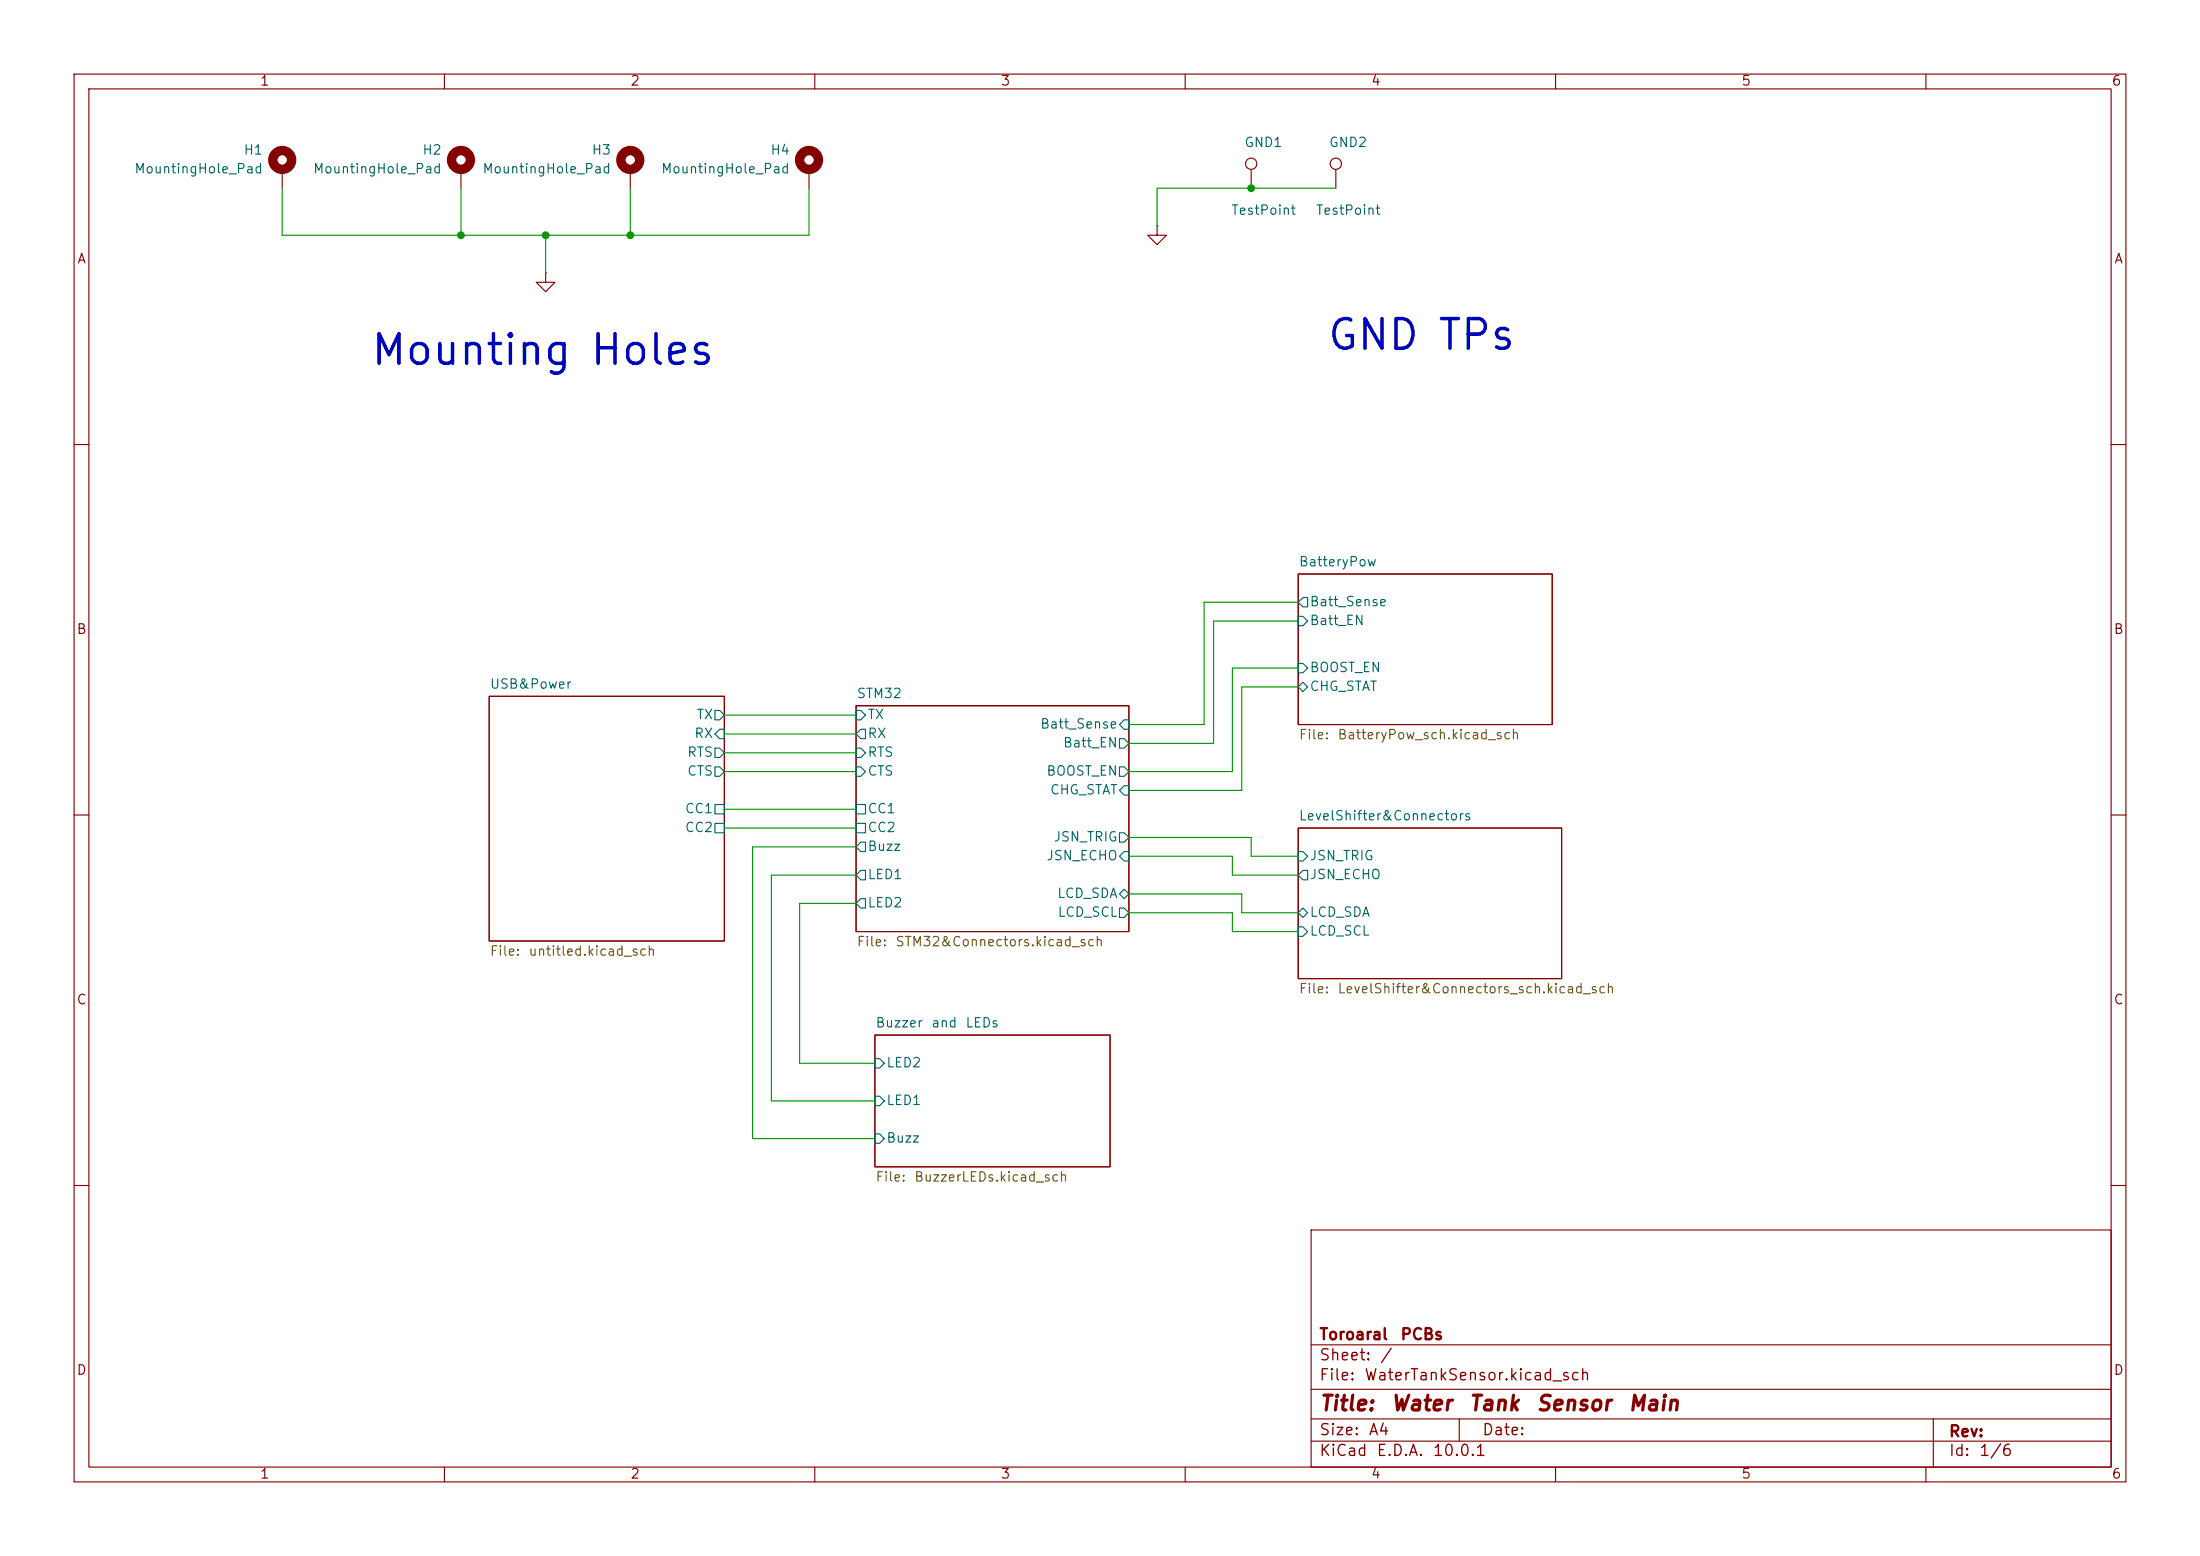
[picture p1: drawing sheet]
(kicad_sch
 (version 20260306)
 (generator "eeschema")
 (generator_version "10.0")
 (paper "A4")
 (title_block
  (title "Water Tank Sensor Main")
  (company "Toroaral PCBs"))
 (lib_symbols
  (symbol "Connector:TestPoint"
   (pin_numbers (hide yes))
   (pin_names
    (offset 0.762) (hide yes)) (exclude_from_sim no) (in_bom yes) (on_board yes)
   (in_pos_files yes)
   (duplicate_pin_numbers_are_jumpers no)
   (property "Reference" "TP" (at 0 6.858 0) (show_name no) (do_not_autoplace no) (effects (font (size 1.27 1.27))))
   (property "Value" "TestPoint" (at 0 5.08 0) (show_name no) (do_not_autoplace no) (effects (font (size 1.27 1.27))))
   (property "Footprint" "" (at 5.08 0 0) (show_name no) (do_not_autoplace no) (hide yes) (effects (font (size 1.27 1.27))))
   (property "Datasheet" "" (at 5.08 0 0) (show_name no) (do_not_autoplace no) (hide yes) (effects (font (size 1.27 1.27))))
   (property "Description" "test point" (at 0 0 0) (show_name no) (do_not_autoplace no) (hide yes) (effects (font (size 1.27 1.27))))
   (symbol "TestPoint_0_1"
    (circle (center 0 3.302) (radius 0.762) (stroke (width 0) (type default)) (fill (type none))))
   (symbol "TestPoint_1_1"
    (pin passive line (at 0 0 90) (length 2.54) (name "1" (effects (font (size 1.27 1.27)))) (number "1" (effects (font (size 1.27 1.27))))))
   (embedded_fonts no))
  (symbol "Mechanical:MountingHole_Pad"
   (pin_numbers (hide yes))
   (pin_names
    (offset 1.016) (hide yes)) (exclude_from_sim no) (in_bom no) (on_board yes)
   (in_pos_files yes)
   (duplicate_pin_numbers_are_jumpers no)
   (property "Reference" "H" (at 0 6.35 0) (show_name no) (do_not_autoplace no) (effects (font (size 1.27 1.27))))
   (property "Value" "MountingHole_Pad" (at 0 4.445 0) (show_name no) (do_not_autoplace no) (effects (font (size 1.27 1.27))))
   (property "Footprint" "" (at 0 0 0) (show_name no) (do_not_autoplace no) (hide yes) (effects (font (size 1.27 1.27))))
   (property "Datasheet" "" (at 0 0 0) (show_name no) (do_not_autoplace no) (hide yes) (effects (font (size 1.27 1.27))))
   (property "Description" "Mounting Hole with connection" (at 0 0 0) (show_name no) (do_not_autoplace no) (hide yes) (effects (font (size 1.27 1.27))))
   (symbol "MountingHole_Pad_0_1"
    (circle (center 0 1.27) (radius 1.27) (stroke (width 1.27) (type default)) (fill (type none))))
   (symbol "MountingHole_Pad_1_1"
    (pin input line (at 0 -2.54 90) (length 2.54) (name "1" (effects (font (size 1.27 1.27)))) (number "1" (effects (font (size 1.27 1.27))))))
   (embedded_fonts no))
  (symbol "power:GND"
   (power global)
   (pin_numbers (hide yes))
   (pin_names
    (offset 0) (hide yes)) (exclude_from_sim no) (in_bom yes) (on_board yes)
   (in_pos_files yes)
   (duplicate_pin_numbers_are_jumpers no)
   (property "Reference" "#PWR" (at 0 -6.35 0) (show_name no) (do_not_autoplace no) (hide yes) (effects (font (size 1.27 1.27))))
   (property "Value" "GND" (at 0 -3.81 0) (show_name no) (do_not_autoplace no) (effects (font (size 1.27 1.27))))
   (property "Footprint" "" (at 0 0 0) (show_name no) (do_not_autoplace no) (hide yes) (effects (font (size 1.27 1.27))))
   (property "Datasheet" "" (at 0 0 0) (show_name no) (do_not_autoplace no) (hide yes) (effects (font (size 1.27 1.27))))
   (property "Description" "Power symbol creates a global label with name \"GND\" , ground" (at 0 0 0) (show_name no) (do_not_autoplace no) (hide yes) (effects (font (size 1.27 1.27))))
   (symbol "GND_0_1"
    (polyline (pts (xy 0 0) (xy 0 -1.27) (xy 1.27 -1.27) (xy 0 -2.54) (xy -1.27 -1.27) (xy 0 -1.27)) (stroke (width 0) (type default)) (fill (type none))))
   (symbol "GND_1_1"
    (pin power_in line (at 0 0 270) (length 0) (name "" (effects (font (size 1.27 1.27)))) (number "1" (effects (font (size 1.27 1.27))))))
   (embedded_fonts no)))
 (text "GND TPs"
  (exclude_from_sim no)
  (at 191.516 46.228 0)
  (effects (font (size 4 4))))
 (text "Mounting Holes"
  (exclude_from_sim no)
  (at 72.898 48.26 0)
  (effects (font (size 4 4))))
 (junction
  (at 168.91 25.4)
  (diameter 0)
  (color 0 0 0 0))
 (junction
  (at 73.66 31.75)
  (diameter 0)
  (color 0 0 0 0))
 (junction
  (at 85.09 31.75)
  (diameter 0)
  (color 0 0 0 0))
 (junction
  (at 62.23 31.75)
  (diameter 0)
  (color 0 0 0 0))
 (wire
  (pts (xy 162.56 81.28) (xy 175.26 81.28))
  (stroke (width 0) (type default)))
 (wire
  (pts (xy 152.4 113.03) (xy 168.91 113.03))
  (stroke (width 0) (type default)))
 (wire
  (pts (xy 163.83 83.82) (xy 163.83 100.33))
  (stroke (width 0) (type default)))
 (wire
  (pts (xy 107.95 121.92) (xy 107.95 143.51))
  (stroke (width 0) (type default)))
 (wire
  (pts (xy 85.09 25.4) (xy 85.09 31.75))
  (stroke (width 0) (type default)))
 (wire
  (pts (xy 85.09 31.75) (xy 109.22 31.75))
  (stroke (width 0) (type default)))
 (wire
  (pts (xy 175.26 83.82) (xy 163.83 83.82))
  (stroke (width 0) (type default)))
 (wire
  (pts (xy 38.1 25.4) (xy 38.1 31.75))
  (stroke (width 0) (type default)))
 (wire
  (pts (xy 166.37 118.11) (xy 175.26 118.11))
  (stroke (width 0) (type default)))
 (wire
  (pts (xy 167.64 92.71) (xy 167.64 106.68))
  (stroke (width 0) (type default)))
 (wire
  (pts (xy 166.37 115.57) (xy 166.37 118.11))
  (stroke (width 0) (type default)))
 (wire
  (pts (xy 175.26 92.71) (xy 167.64 92.71))
  (stroke (width 0) (type default)))
 (wire
  (pts (xy 162.56 97.79) (xy 162.56 81.28))
  (stroke (width 0) (type default)))
 (wire
  (pts (xy 38.1 31.75) (xy 62.23 31.75))
  (stroke (width 0) (type default)))
 (wire
  (pts (xy 167.64 123.19) (xy 175.26 123.19))
  (stroke (width 0) (type default)))
 (wire
  (pts (xy 97.79 104.14) (xy 115.57 104.14))
  (stroke (width 0) (type default)))
 (wire
  (pts (xy 166.37 104.14) (xy 152.4 104.14))
  (stroke (width 0) (type default)))
 (wire
  (pts (xy 101.6 153.67) (xy 118.11 153.67))
  (stroke (width 0) (type default)))
 (wire
  (pts (xy 104.14 118.11) (xy 104.14 148.59))
  (stroke (width 0) (type default)))
 (wire
  (pts (xy 156.21 25.4) (xy 168.91 25.4))
  (stroke (width 0) (type default)))
 (wire
  (pts (xy 107.95 143.51) (xy 118.11 143.51))
  (stroke (width 0) (type default)))
 (wire
  (pts (xy 166.37 125.73) (xy 175.26 125.73))
  (stroke (width 0) (type default)))
 (wire
  (pts (xy 166.37 90.17) (xy 166.37 104.14))
  (stroke (width 0) (type default)))
 (wire
  (pts (xy 167.64 120.65) (xy 167.64 123.19))
  (stroke (width 0) (type default)))
 (wire
  (pts (xy 168.91 25.4) (xy 180.34 25.4))
  (stroke (width 0) (type default)))
 (wire
  (pts (xy 168.91 115.57) (xy 175.26 115.57))
  (stroke (width 0) (type default)))
 (wire
  (pts (xy 97.79 96.52) (xy 115.57 96.52))
  (stroke (width 0) (type default)))
 (wire
  (pts (xy 97.79 109.22) (xy 115.57 109.22))
  (stroke (width 0) (type default)))
 (wire
  (pts (xy 62.23 31.75) (xy 73.66 31.75))
  (stroke (width 0) (type default)))
 (wire
  (pts (xy 97.79 101.6) (xy 115.57 101.6))
  (stroke (width 0) (type default)))
 (wire
  (pts (xy 115.57 118.11) (xy 104.14 118.11))
  (stroke (width 0) (type default)))
 (wire
  (pts (xy 115.57 114.3) (xy 101.6 114.3))
  (stroke (width 0) (type default)))
 (wire
  (pts (xy 73.66 31.75) (xy 85.09 31.75))
  (stroke (width 0) (type default)))
 (wire
  (pts (xy 101.6 114.3) (xy 101.6 153.67))
  (stroke (width 0) (type default)))
 (wire
  (pts (xy 163.83 100.33) (xy 152.4 100.33))
  (stroke (width 0) (type default)))
 (wire
  (pts (xy 97.79 99.06) (xy 115.57 99.06))
  (stroke (width 0) (type default)))
 (wire
  (pts (xy 168.91 113.03) (xy 168.91 115.57))
  (stroke (width 0) (type default)))
 (wire
  (pts (xy 152.4 97.79) (xy 162.56 97.79))
  (stroke (width 0) (type default)))
 (wire
  (pts (xy 109.22 31.75) (xy 109.22 25.4))
  (stroke (width 0) (type default)))
 (wire
  (pts (xy 166.37 123.19) (xy 166.37 125.73))
  (stroke (width 0) (type default)))
 (wire
  (pts (xy 62.23 25.4) (xy 62.23 31.75))
  (stroke (width 0) (type default)))
 (wire
  (pts (xy 73.66 36.83) (xy 73.66 31.75))
  (stroke (width 0) (type default)))
 (wire
  (pts (xy 152.4 115.57) (xy 166.37 115.57))
  (stroke (width 0) (type default)))
 (wire
  (pts (xy 97.79 111.76) (xy 115.57 111.76))
  (stroke (width 0) (type default)))
 (wire
  (pts (xy 104.14 148.59) (xy 118.11 148.59))
  (stroke (width 0) (type default)))
 (wire
  (pts (xy 115.57 121.92) (xy 107.95 121.92))
  (stroke (width 0) (type default)))
 (wire
  (pts (xy 152.4 123.19) (xy 166.37 123.19))
  (stroke (width 0) (type default)))
 (wire
  (pts (xy 152.4 120.65) (xy 167.64 120.65))
  (stroke (width 0) (type default)))
 (wire
  (pts (xy 167.64 106.68) (xy 152.4 106.68))
  (stroke (width 0) (type default)))
 (wire
  (pts (xy 175.26 90.17) (xy 166.37 90.17))
  (stroke (width 0) (type default)))
 (wire
  (pts (xy 156.21 30.48) (xy 156.21 25.4))
  (stroke (width 0) (type default)))
 (symbol
  (lib_id "Mechanical:MountingHole_Pad")
  (at 62.23 22.86 0)
  (mirror y)
  (unit 1)
  (body_style 1)
  (exclude_from_sim no)
  (in_bom no)
  (on_board yes)
  (in_pos_files yes)
  (dnp no)
  (property "Reference" "H2" (at 59.69 20.3199 0) (show_name no) (do_not_autoplace no) (effects (font (size 1.27 1.27)) (justify left)))
  (property "Value" "MountingHole_Pad" (at 59.69 22.8599 0) (show_name no) (do_not_autoplace no) (effects (font (size 1.27 1.27)) (justify left)))
  (property "Footprint" "MountingHole:MountingHole_3.2mm_M3_Pad_Via" (at 62.23 22.86 0) (hide yes) (show_name no) (do_not_autoplace no) (effects (font (size 1.27 1.27))))
  (property "Datasheet" "" (at 62.23 22.86 0) (hide yes) (show_name no) (do_not_autoplace no) (effects (font (size 1.27 1.27))))
  (property "Description" "Mounting Hole with connection" (at 62.23 22.86 0) (hide yes) (show_name no) (do_not_autoplace no) (effects (font (size 1.27 1.27))))
  (property "Manufacturer" "" (at 62.23 22.86 0) (hide yes) (show_name no) (do_not_autoplace no) (effects (font (size 1.27 1.27))))
  (pin "1"))
 (symbol
  (lib_id "Connector:TestPoint")
  (at 168.91 25.4 0)
  (unit 1)
  (body_style 1)
  (exclude_from_sim no)
  (in_bom yes)
  (on_board yes)
  (in_pos_files yes)
  (dnp no)
  (property "Reference" "GND1" (at 167.894 19.304 0) (show_name no) (do_not_autoplace no) (effects (font (size 1.27 1.27)) (justify left)))
  (property "Value" "TestPoint" (at 166.116 28.448 0) (show_name no) (do_not_autoplace no) (effects (font (size 1.27 1.27)) (justify left)))
  (property "Footprint" "TestPoint:TestPoint_Pad_4.0x4.0mm" (at 173.99 25.4 0) (hide yes) (show_name no) (do_not_autoplace no) (effects (font (size 1.27 1.27))))
  (property "Datasheet" "" (at 173.99 25.4 0) (hide yes) (show_name no) (do_not_autoplace no) (effects (font (size 1.27 1.27))))
  (property "Description" "test point" (at 168.91 25.4 0) (hide yes) (show_name no) (do_not_autoplace no) (effects (font (size 1.27 1.27))))
  (property "MFG" "" (at 168.91 25.4 0) (hide yes) (show_name no) (do_not_autoplace no) (effects (font (size 1.27 1.27))))
  (property "MPN" "" (at 168.91 25.4 0) (hide yes) (show_name no) (do_not_autoplace no) (effects (font (size 1.27 1.27))))
  (property "Manufacturer" "" (at 168.91 25.4 0) (hide yes) (show_name no) (do_not_autoplace no) (effects (font (size 1.27 1.27))))
  (pin "1"))
 (symbol
  (lib_id "Connector:TestPoint")
  (at 180.34 25.4 0)
  (unit 1)
  (body_style 1)
  (exclude_from_sim no)
  (in_bom yes)
  (on_board yes)
  (in_pos_files yes)
  (dnp no)
  (property "Reference" "GND2" (at 179.324 19.304 0) (show_name no) (do_not_autoplace no) (effects (font (size 1.27 1.27)) (justify left)))
  (property "Value" "TestPoint" (at 177.546 28.448 0) (show_name no) (do_not_autoplace no) (effects (font (size 1.27 1.27)) (justify left)))
  (property "Footprint" "TestPoint:TestPoint_Pad_4.0x4.0mm" (at 185.42 25.4 0) (hide yes) (show_name no) (do_not_autoplace no) (effects (font (size 1.27 1.27))))
  (property "Datasheet" "" (at 185.42 25.4 0) (hide yes) (show_name no) (do_not_autoplace no) (effects (font (size 1.27 1.27))))
  (property "Description" "test point" (at 180.34 25.4 0) (hide yes) (show_name no) (do_not_autoplace no) (effects (font (size 1.27 1.27))))
  (property "MFG" "" (at 180.34 25.4 0) (hide yes) (show_name no) (do_not_autoplace no) (effects (font (size 1.27 1.27))))
  (property "MPN" "" (at 180.34 25.4 0) (hide yes) (show_name no) (do_not_autoplace no) (effects (font (size 1.27 1.27))))
  (property "Manufacturer" "" (at 180.34 25.4 0) (hide yes) (show_name no) (do_not_autoplace no) (effects (font (size 1.27 1.27))))
  (pin "1"))
 (symbol
  (lib_id "Mechanical:MountingHole_Pad")
  (at 38.1 22.86 0)
  (mirror y)
  (unit 1)
  (body_style 1)
  (exclude_from_sim no)
  (in_bom no)
  (on_board yes)
  (in_pos_files yes)
  (dnp no)
  (property "Reference" "H1" (at 35.56 20.3199 0) (show_name no) (do_not_autoplace no) (effects (font (size 1.27 1.27)) (justify left)))
  (property "Value" "MountingHole_Pad" (at 35.56 22.8599 0) (show_name no) (do_not_autoplace no) (effects (font (size 1.27 1.27)) (justify left)))
  (property "Footprint" "MountingHole:MountingHole_3.2mm_M3_Pad_Via" (at 38.1 22.86 0) (hide yes) (show_name no) (do_not_autoplace no) (effects (font (size 1.27 1.27))))
  (property "Datasheet" "" (at 38.1 22.86 0) (hide yes) (show_name no) (do_not_autoplace no) (effects (font (size 1.27 1.27))))
  (property "Description" "Mounting Hole with connection" (at 38.1 22.86 0) (hide yes) (show_name no) (do_not_autoplace no) (effects (font (size 1.27 1.27))))
  (property "Manufacturer" "" (at 38.1 22.86 0) (hide yes) (show_name no) (do_not_autoplace no) (effects (font (size 1.27 1.27))))
  (pin "1"))
 (symbol
  (lib_id "power:GND")
  (at 73.66 36.83 0)
  (unit 1)
  (body_style 1)
  (exclude_from_sim no)
  (in_bom yes)
  (on_board yes)
  (in_pos_files yes)
  (dnp no)
  (fields_autoplaced yes)
  (property "Reference" "#PWR01" (at 73.66 43.18 0) (hide yes) (show_name no) (do_not_autoplace no) (effects (font (size 1.27 1.27))))
  (property "Value" "GND" (at 73.66 41.91 0) (hide yes) (show_name no) (do_not_autoplace no) (effects (font (size 1.27 1.27))))
  (property "Footprint" "" (at 73.66 36.83 0) (hide yes) (show_name no) (do_not_autoplace no) (effects (font (size 1.27 1.27))))
  (property "Datasheet" "" (at 73.66 36.83 0) (hide yes) (show_name no) (do_not_autoplace no) (effects (font (size 1.27 1.27))))
  (property "Description" "Power symbol creates a global label with name \"GND\" , ground" (at 73.66 36.83 0) (hide yes) (show_name no) (do_not_autoplace no) (effects (font (size 1.27 1.27))))
  (property "MFG" "" (at 73.66 36.83 0) (hide yes) (show_name no) (do_not_autoplace no) (effects (font (size 1.27 1.27))))
  (property "MPN" "" (at 73.66 36.83 0) (hide yes) (show_name no) (do_not_autoplace no) (effects (font (size 1.27 1.27))))
  (pin "1"))
 (symbol
  (lib_id "Mechanical:MountingHole_Pad")
  (at 85.09 22.86 0)
  (mirror y)
  (unit 1)
  (body_style 1)
  (exclude_from_sim no)
  (in_bom no)
  (on_board yes)
  (in_pos_files yes)
  (dnp no)
  (property "Reference" "H3" (at 82.55 20.3199 0) (show_name no) (do_not_autoplace no) (effects (font (size 1.27 1.27)) (justify left)))
  (property "Value" "MountingHole_Pad" (at 82.55 22.8599 0) (show_name no) (do_not_autoplace no) (effects (font (size 1.27 1.27)) (justify left)))
  (property "Footprint" "MountingHole:MountingHole_3.2mm_M3_Pad_Via" (at 85.09 22.86 0) (hide yes) (show_name no) (do_not_autoplace no) (effects (font (size 1.27 1.27))))
  (property "Datasheet" "" (at 85.09 22.86 0) (hide yes) (show_name no) (do_not_autoplace no) (effects (font (size 1.27 1.27))))
  (property "Description" "Mounting Hole with connection" (at 85.09 22.86 0) (hide yes) (show_name no) (do_not_autoplace no) (effects (font (size 1.27 1.27))))
  (property "Manufacturer" "" (at 85.09 22.86 0) (hide yes) (show_name no) (do_not_autoplace no) (effects (font (size 1.27 1.27))))
  (pin "1"))
 (symbol
  (lib_id "power:GND")
  (at 156.21 30.48 0)
  (unit 1)
  (body_style 1)
  (exclude_from_sim no)
  (in_bom yes)
  (on_board yes)
  (in_pos_files yes)
  (dnp no)
  (fields_autoplaced yes)
  (property "Reference" "#PWR02" (at 156.21 36.83 0) (hide yes) (show_name no) (do_not_autoplace no) (effects (font (size 1.27 1.27))))
  (property "Value" "GND" (at 156.21 35.56 0) (hide yes) (show_name no) (do_not_autoplace no) (effects (font (size 1.27 1.27))))
  (property "Footprint" "" (at 156.21 30.48 0) (hide yes) (show_name no) (do_not_autoplace no) (effects (font (size 1.27 1.27))))
  (property "Datasheet" "" (at 156.21 30.48 0) (hide yes) (show_name no) (do_not_autoplace no) (effects (font (size 1.27 1.27))))
  (property "Description" "Power symbol creates a global label with name \"GND\" , ground" (at 156.21 30.48 0) (hide yes) (show_name no) (do_not_autoplace no) (effects (font (size 1.27 1.27))))
  (property "MFG" "" (at 156.21 30.48 0) (hide yes) (show_name no) (do_not_autoplace no) (effects (font (size 1.27 1.27))))
  (property "MPN" "" (at 156.21 30.48 0) (hide yes) (show_name no) (do_not_autoplace no) (effects (font (size 1.27 1.27))))
  (pin "1"))
 (symbol
  (lib_id "Mechanical:MountingHole_Pad")
  (at 109.22 22.86 0)
  (mirror y)
  (unit 1)
  (body_style 1)
  (exclude_from_sim no)
  (in_bom no)
  (on_board yes)
  (in_pos_files yes)
  (dnp no)
  (property "Reference" "H4" (at 106.68 20.3199 0) (show_name no) (do_not_autoplace no) (effects (font (size 1.27 1.27)) (justify left)))
  (property "Value" "MountingHole_Pad" (at 106.68 22.8599 0) (show_name no) (do_not_autoplace no) (effects (font (size 1.27 1.27)) (justify left)))
  (property "Footprint" "MountingHole:MountingHole_3.2mm_M3_Pad_Via" (at 109.22 22.86 0) (hide yes) (show_name no) (do_not_autoplace no) (effects (font (size 1.27 1.27))))
  (property "Datasheet" "" (at 109.22 22.86 0) (hide yes) (show_name no) (do_not_autoplace no) (effects (font (size 1.27 1.27))))
  (property "Description" "Mounting Hole with connection" (at 109.22 22.86 0) (hide yes) (show_name no) (do_not_autoplace no) (effects (font (size 1.27 1.27))))
  (property "Manufacturer" "" (at 109.22 22.86 0) (hide yes) (show_name no) (do_not_autoplace no) (effects (font (size 1.27 1.27))))
  (pin "1"))
 (sheet
  (at 175.26 111.76)
  (size 35.56 20.32)
  (exclude_from_sim no)
  (in_bom yes)
  (on_board yes)
  (dnp no)
  (fields_autoplaced yes)
  (stroke (width 0.1524) (type solid))
  (fill (color 0 0 0 0))
  (property "Sheetname" "LevelShifter&Connectors" (at 175.26 111.0484 0) (show_name no) (do_not_autoplace no) (effects (font (size 1.27 1.27)) (justify left bottom)))
  (property "Sheetfile" "LevelShifter&Connectors.kicad_sch" (at 175.26 132.6646 0) (show_name no) (do_not_autoplace no) (effects (font (size 1.27 1.27)) (justify left top)))
  (pin "JSN_ECHO" output (at 175.26 118.11 180) (effects (font (size 1.27 1.27)) (justify left)))
  (pin "JSN_TRIG" input (at 175.26 115.57 180) (effects (font (size 1.27 1.27)) (justify left)))
  (pin "LCD_SCL" input (at 175.26 125.73 180) (effects (font (size 1.27 1.27)) (justify left)))
  (pin "LCD_SDA" bidirectional (at 175.26 123.19 180) (effects (font (size 1.27 1.27)) (justify left))))
 (sheet
  (at 66.04 93.98)
  (size 31.75 33.02)
  (exclude_from_sim no)
  (in_bom yes)
  (on_board yes)
  (dnp no)
  (fields_autoplaced yes)
  (stroke (width 0.1524) (type solid))
  (fill (color 0 0 0 0))
  (property "Sheetname" "USB&Power" (at 66.04 93.2684 0) (show_name no) (do_not_autoplace no) (effects (font (size 1.27 1.27)) (justify left bottom)))
  (property "Sheetfile" "USB&Power.kicad_sch" (at 66.04 127.5846 0) (show_name no) (do_not_autoplace no) (effects (font (size 1.27 1.27)) (justify left top)))
  (pin "CC2" passive (at 97.79 111.76 0) (effects (font (size 1.27 1.27)) (justify right)))
  (pin "CC1" passive (at 97.79 109.22 0) (effects (font (size 1.27 1.27)) (justify right)))
  (pin "CTS" output (at 97.79 104.14 0) (effects (font (size 1.27 1.27)) (justify right)))
  (pin "TX" output (at 97.79 96.52 0) (effects (font (size 1.27 1.27)) (justify right)))
  (pin "RX" input (at 97.79 99.06 0) (effects (font (size 1.27 1.27)) (justify right)))
  (pin "RTS" output (at 97.79 101.6 0) (effects (font (size 1.27 1.27)) (justify right))))
 (sheet
  (at 115.57 95.25)
  (size 36.83 30.48)
  (exclude_from_sim no)
  (in_bom yes)
  (on_board yes)
  (dnp no)
  (fields_autoplaced yes)
  (stroke (width 0.1524) (type solid))
  (fill (color 0 0 0 0))
  (property "Sheetname" "STM32" (at 115.57 94.5384 0) (show_name no) (do_not_autoplace no) (effects (font (size 1.27 1.27)) (justify left bottom)))
  (property "Sheetfile" "STM32&Connectors.kicad_sch" (at 115.57 126.3146 0) (show_name no) (do_not_autoplace no) (effects (font (size 1.27 1.27)) (justify left top)))
  (pin "Batt_Sense" input (at 152.4 97.79 0) (effects (font (size 1.27 1.27)) (justify right)))
  (pin "Batt_EN" output (at 152.4 100.33 0) (effects (font (size 1.27 1.27)) (justify right)))
  (pin "JSN_ECHO" input (at 152.4 115.57 0) (effects (font (size 1.27 1.27)) (justify right)))
  (pin "LCD_SCL" output (at 152.4 123.19 0) (effects (font (size 1.27 1.27)) (justify right)))
  (pin "JSN_TRIG" output (at 152.4 113.03 0) (effects (font (size 1.27 1.27)) (justify right)))
  (pin "CC1" passive (at 115.57 109.22 180) (effects (font (size 1.27 1.27)) (justify left)))
  (pin "CC2" passive (at 115.57 111.76 180) (effects (font (size 1.27 1.27)) (justify left)))
  (pin "BOOST_EN" output (at 152.4 104.14 0) (effects (font (size 1.27 1.27)) (justify right)))
  (pin "LCD_SDA" bidirectional (at 152.4 120.65 0) (effects (font (size 1.27 1.27)) (justify right)))
  (pin "CHG_STAT" input (at 152.4 106.68 0) (effects (font (size 1.27 1.27)) (justify right)))
  (pin "Buzz" output (at 115.57 114.3 180) (effects (font (size 1.27 1.27)) (justify left)))
  (pin "LED1" output (at 115.57 118.11 180) (effects (font (size 1.27 1.27)) (justify left)))
  (pin "LED2" output (at 115.57 121.92 180) (effects (font (size 1.27 1.27)) (justify left)))
  (pin "RTS" input (at 115.57 101.6 180) (effects (font (size 1.27 1.27)) (justify left)))
  (pin "TX" input (at 115.57 96.52 180) (effects (font (size 1.27 1.27)) (justify left)))
  (pin "RX" output (at 115.57 99.06 180) (effects (font (size 1.27 1.27)) (justify left)))
  (pin "CTS" input (at 115.57 104.14 180) (effects (font (size 1.27 1.27)) (justify left))))
 (sheet
  (at 175.26 77.47)
  (size 34.29 20.32)
  (exclude_from_sim no)
  (in_bom yes)
  (on_board yes)
  (dnp no)
  (fields_autoplaced yes)
  (stroke (width 0.1524) (type solid))
  (fill (color 0 0 0 0))
  (property "Sheetname" "BatteryPow" (at 175.26 76.7584 0) (show_name no) (do_not_autoplace no) (effects (font (size 1.27 1.27)) (justify left bottom)))
  (property "Sheetfile" "BatteryPow.kicad_sch" (at 175.26 98.3746 0) (show_name no) (do_not_autoplace no) (effects (font (size 1.27 1.27)) (justify left top)))
  (pin "Batt_EN" input (at 175.26 83.82 180) (effects (font (size 1.27 1.27)) (justify left)))
  (pin "Batt_Sense" output (at 175.26 81.28 180) (effects (font (size 1.27 1.27)) (justify left)))
  (pin "BOOST_EN" input (at 175.26 90.17 180) (effects (font (size 1.27 1.27)) (justify left)))
  (pin "CHG_STAT" bidirectional (at 175.26 92.71 180) (effects (font (size 1.27 1.27)) (justify left))))
 (sheet
  (at 118.11 139.7)
  (size 31.75 17.78)
  (exclude_from_sim no)
  (in_bom yes)
  (on_board yes)
  (dnp no)
  (fields_autoplaced yes)
  (stroke (width 0.1524) (type solid))
  (fill (color 0 0 0 0))
  (property "Sheetname" "Buzzer and LEDs" (at 118.11 138.9884 0) (show_name no) (do_not_autoplace no) (effects (font (size 1.27 1.27)) (justify left bottom)))
  (property "Sheetfile" "BuzzerLEDs.kicad_sch" (at 118.11 158.0646 0) (show_name no) (do_not_autoplace no) (effects (font (size 1.27 1.27)) (justify left top)))
  (pin "Buzz" input (at 118.11 153.67 180) (effects (font (size 1.27 1.27)) (justify left)))
  (pin "LED1" input (at 118.11 148.59 180) (effects (font (size 1.27 1.27)) (justify left)))
  (pin "LED2" input (at 118.11 143.51 180) (effects (font (size 1.27 1.27)) (justify left))))
 (sheet_instances
  (path ""
   (page "1")))
 (embedded_fonts no))
